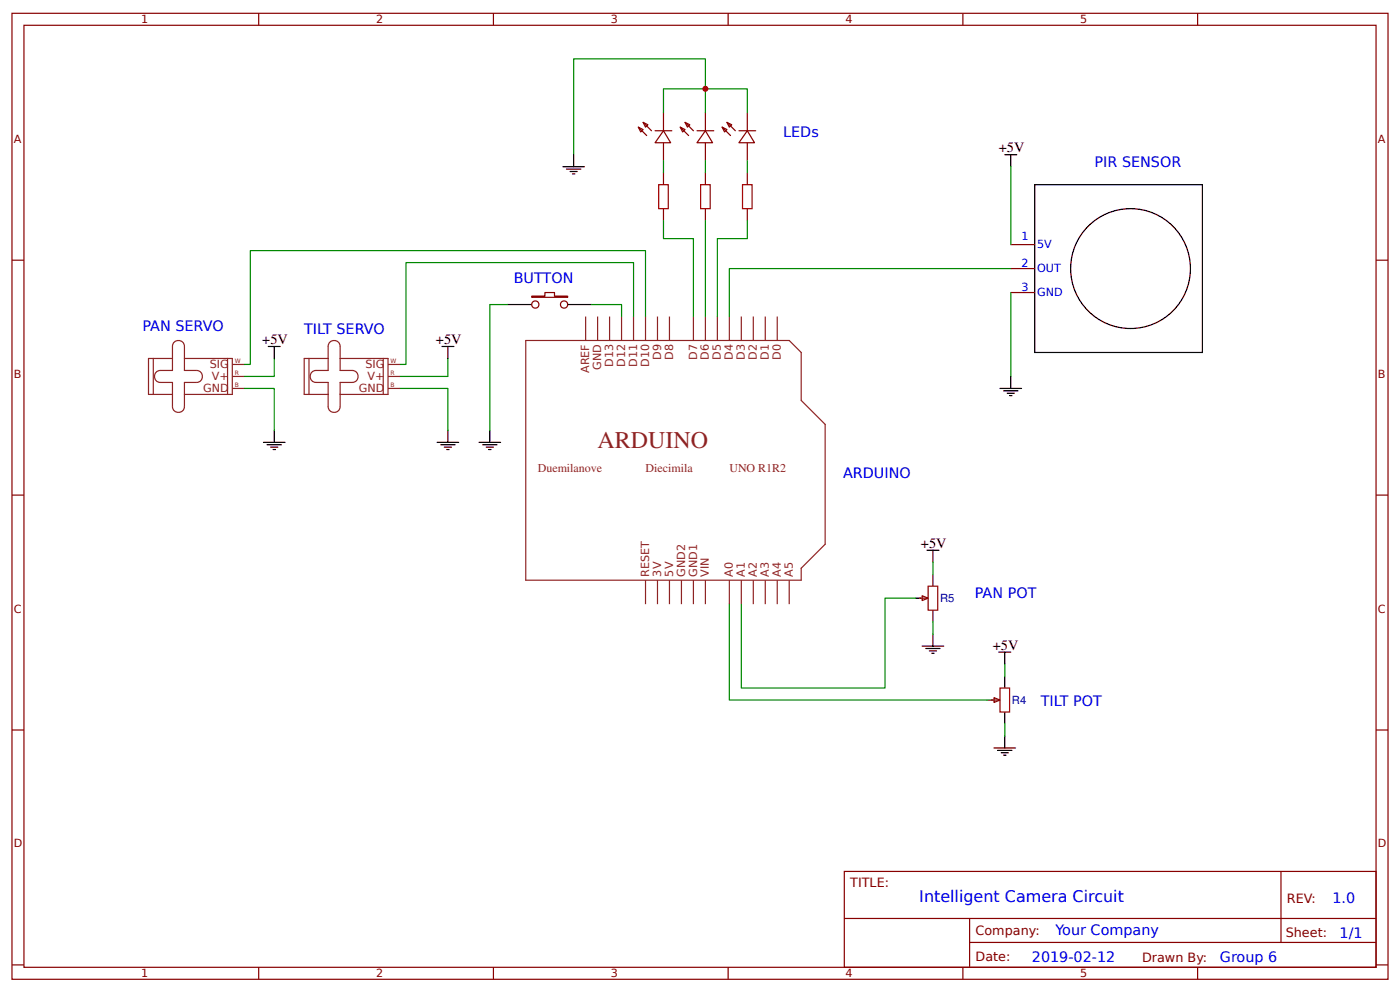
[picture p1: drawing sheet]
<svg xmlns="http://www.w3.org/2000/svg" width="309mm" height="219mm" viewBox="0 0 309 219" stroke-linecap="round" stroke-linejoin="round" font-family="sans-serif">
<g fill="none" stroke="#800" stroke-width=".26">
<path d="M2.6 2.9h304.1v213.3h-304.1zM5.3 5.6h298.7v207.9h-298.7zM57.1 2.9v2.7M109 2.9v2.7M160.9 2.9v2.7M212.7 2.9v2.7M264.6 2.9v2.7M141 28.1l1.1 .5-.5 .5zM141 28.1l1.9 1.8M142.1 27l1 .5-.5 .6zM142.1 27l1.8 1.9M144.7 28.9h3.7"/>
<path d="M146.6 28.9l1.6 2.6h-3.5zM146.6 24.9v4M146.6 31.5v4M146.6 38.1v2.7M150.3 28.1l1 .5-.5 .5zM150.3 28.1l1.8 1.8M151.3 27l1.1 .5-.5 .6zM151.3 27l1.9 1.9M154 28.9h3.7M155.8 28.9l1.6 2.6h-3.4zM155.8 24.9v4M155.8 31.5v4"/>
<path d="M155.8 38.1v2.7M159.5 28.1l1.1 .5-.5 .5zM159.5 28.1l1.9 1.8M160.6 27l1.1 .5-.6 .6zM160.6 27l1.9 1.9M163.2 28.9h3.8M165.1 28.9l1.6 2.6h-3.5zM165.1 24.9v4M165.1 31.5v4M165.1 38.1v2.7M2.6 57.4h2.7M146.6 46.1v2.6"/>
<path d="M155.8 46.1v2.6M165.1 46.1v2.6M223.3 54h5.3M223.3 59.3h5.3M304 57.4h2.7M117.5 65.4h2.9v-.8h2.1v.8h2.9v.2h-7.9zM223.3 64.6h5.3M2.6 109.3h2.7M304 109.3h2.7M203.2 132.1h1.6M203.7 131.5l1.4 .6-1.4 .5zM219.1 154.5h1.6"/>
<path d="M219.6 154l1.3 .5-1.3 .6zM2.6 161.2h2.7M304 161.2h2.7M186.5 192.4h117.5v21.1h-117.5zM283 192.4v15.7M2.6 213h2.7M57.1 213.5v2.7M109 213.5v2.7M160.9 213.5v2.7M186.6 202.8h117.3M212.7 213.5v2.7M214.2 208.1h89.7"/>
<path d="M214.2 202.8v10.5M264.6 213.5v2.7M304 213h2.7"/>
<circle cx="118.3" cy="67.2" r=".8"/>
<circle cx="124.6" cy="67.2" r=".8"/>
</g>
<g fill="none" stroke="#8d2323" stroke-width=".26">
<path d="M33.9 79.1v8M38.1 79.1h-5.3v8h5.3M38.5 75.5a1.34 1.34 0 0 1 1.5-.2 1.34 1.34 0 0 1 .7 1.2v5.3h2.7a1.32 1.32 0 0 1 1.3 1.3 1.32 1.32 0 0 1-1.3 1.3h-2.7v5.3a1.32 1.32 0 0 1-1.3 1.3 1.32 1.32 0 0 1-1.3-1.3v-5.3h-2.6a1.32 1.32 0 0 1-1.4-1.3 1.32 1.32 0 0 1 1.4-1.3h2.6v-5.3l.1-.6zM40.7 79.1h10.6v8h-10.6M50.3 79.1v8M68.3 79.1v8M72.5 79.1h-5.3v8h5.3M72.9 75.5a1.34 1.34 0 0 1 1.4-.2 1.34 1.34 0 0 1 .8 1.2v5.3h2.7a1.32 1.32 0 0 1 1.3 1.3 1.32 1.32 0 0 1-1.3 1.3h-2.7v5.3a1.32 1.32 0 0 1-1.3 1.3 1.32 1.32 0 0 1-1.3-1.3v-5.3h-2.7a1.32 1.32 0 0 1-1.3-1.3 1.32 1.32 0 0 1 1.3-1.3h2.7v-5.3l.1-.6zM75.1 79.1h10.6v8h-10.6M84.7 79.1v8M116.2 75.2h58.2l2.6 2.6v10.6l5.3 5.3v26.4l-5.3 5.3v2.7h-60.8zM129.4 69.9v5.3"/>
<path d="M132 69.9v5.3M134.7 69.9v5.3M137.3 69.9v5.3M140 69.9v5.3M142.6 69.9v5.3M145.3 69.9v5.3M147.9 69.9v5.3M153.2 69.9v5.3M155.8 69.9v5.3M158.5 69.9v5.3M161.1 69.9v5.3M163.8 69.9v5.3"/>
<path d="M166.4 69.9v5.3M169.1 69.9v5.3M171.7 69.9v5.3M51.3 80.5h2.7M51.3 83.1h2.7M51.3 85.8h2.7M85.7 80.5h2.7M85.7 83.1h2.7M85.7 85.8h2.7M142.6 128.1v5.3M145.3 128.1v5.3M147.9 128.1v5.3"/>
<path d="M150.5 128.1v5.3M153.2 128.1v5.3M155.8 128.1v5.3M161.1 128.1v5.3M163.8 128.1v5.3M166.4 128.1v5.3M169.1 128.1v5.3M171.7 128.1v5.3M174.4 128.1v5.3"/>
</g>
<g fill="none" stroke="#000" stroke-width=".26">
<path d="M124.4 36.8h4.7M125.1 37.3h3.2M125.9 37.9h1.6M126.5 38.4h.5M126.7 34.2v2.6M222 34.2h2.6M223.3 34.2v2.6M228.6 40.8h37v37h-37zM59.3 76.5h2.6M60.6 76.5v2.6M97.6 76.5h2.7M99 76.5v2.6"/>
<path d="M112.2 67.2h5.3M125.4 67.2h5.3M58.2 97.7h4.8M59 98.2h3.2M59.8 98.7h1.6M60.3 99.2h.6M60.6 95v2.7M96.6 97.7h4.7M97.4 98.2h3.1M98.2 98.7h1.5M98.7 99.2h.5M99 95v2.7"/>
<path d="M105.8 97.7h4.8M106.6 98.2h3.2M107.4 98.7h1.6M107.9 99.2h.6M108.2 95v2.7M220.9 85.8h4.8M221.7 86.3h3.2M222.5 86.8h1.6M223 87.3h.6M223.3 83.1v2.7M202.1 132.1h1.4M204.8 121.5h2.6"/>
<path d="M206.1 121.5v2.6M206.1 126.8v2.6M206.1 134.7v2.6M206.1 140v2.6M203.7 142.6h4.8M204.5 143.2h3.2M205.3 143.7h1.6M205.8 144.2h.6M218 154.5h1.3M220.7 144h2.6M222 144v2.6M222 149.3v2.6"/>
<path d="M222 157.2v2.6M219.6 165.1h4.8M220.4 165.7h3.2M221.2 166.2h1.6M221.7 166.7h.5M222 162.5v2.6"/>
<circle cx="249.8" cy="59.3" r="13.2"/>
</g>
<path d="M145.5 40.8h2.1v5.3h-2.1zM154.8 40.8h2.1v5.3h-2.1zM164 40.8h2.2v5.3h-2.2zM205.1 129.4h2.1v5.3h-2.1zM220.9 151.9h2.1v5.3h-2.1z" fill="none" stroke="#a00000" stroke-width=".26"/>
<g fill="none" stroke="#080" stroke-width=".26">
<path d="M146.6 24.9v-5.3h9.2v5.3M146.6 35.5v2.6M155.8 35.5v2.6M165.1 24.9v-5.3h-9.3v-6.6h-29.1v21.2M165.1 35.5v2.6M223.3 36.8v17.2M146.6 48.7v4h6.6v17.2M155.8 48.7v21.2M165.1 48.7v4h-6.6v17.2M223.3 59.3h-62.2v10.6M60.6 79.1v4h-6.6M99 79.1v4h-10.6"/>
<path d="M112.2 67.2h-4v27.8M130.7 67.2h6.6v2.7M140 69.9v-11.9h-50.3v22.5h-1.3M142.6 69.9v-14.6h-87.3v25.2h-1.3M223.3 64.6v18.5M54 85.8h6.6v9.2M88.4 85.8h10.6v9.2M161.1 133.4v21.1h56.9M202.1 132.1h-6.6v19.8h-31.7v-18.5M206.1 124.1v2.7M206.1 137.3v2.7M222 146.6v2.7"/>
<path d="M222 159.8v2.7"/>
</g>
<circle cx="155.8" cy="19.6" r=".66" fill="#c00"/>
<text font-size="5.3" fill="#8d2323" x="132" y="99">ARDUINO</text>
<text font-size="3.5" fill="#00f" x="203.1" y="199.2">Intelligent Camera Circuit</text>
<g font-size="3.2" fill="#00f">
<text x="173" y="30.2">LEDs</text>
<text x="241.8" y="36.8">PIR SENSOR</text>
<text x="113.5" y="62.5">BUTTON</text>
<text x="31.5" y="73.1">PAN SERVO</text>
<text x="67.2" y="73.8">TILT SERVO</text>
<text x="186.3" y="105.6">ARDUINO</text>
<text x="215.4" y="132.1">PAN POT</text>
<text x="229.9" y="155.9">TILT POT</text>
<text x="294.4" y="199.3">1.0</text>
<text x="233.2" y="206.5">Your Company</text>
<text x="296" y="207.1">1/1</text>
<text x="228" y="212.4">2019-02-12</text>
<text x="269.5" y="212.3">Group 6</text>
</g>
<g font-size="3.2">
<text x="220.7" y="33.6">+5V</text>
<text x="57.9" y="76">+5V</text>
<text x="96.3" y="76">+5V</text>
<text x="203.5" y="120.9">+5V</text>
<text x="219.3" y="143.4">+5V</text>
</g>
<g font-size="2.8" fill="#800">
<text x="187.9" y="195.8">TITLE:</text>
<text x="284.3" y="199.3">REV:</text>
<text x="215.5" y="206.5">Company:</text>
<text x="284.1" y="206.9">Sheet:</text>
<text x="215.5" y="212.2">Date:</text>
<text x="252.3" y="212.3">Drawn By:</text>
</g>
<g font-size="2.6" fill="#8d2323">
<text x="118.8" y="104.3">Duemilanove</text>
<text x="142.6" y="104.3">Diecimila</text>
<text x="161.1" y="104.3">UNO R1R2</text>
</g>
<g font-size="2.5" fill="#800">
<text x="31.2" y="5.2">1</text>
<text x="83.1" y="5.2">2</text>
<text x="134.9" y="5.2">3</text>
<text x="186.8" y="5.2">4</text>
<text x="238.7" y="5.2">5</text>
<text x="3" y="31.5">A</text>
<text x="304.4" y="31.5">A</text>
<text x="3" y="83.4">B</text>
<text x="304.4" y="83.4">B</text>
<text x="3" y="135.2">C</text>
<text x="304.4" y="135.2">C</text>
<text x="3" y="187.1">D</text>
<text x="304.4" y="187.1">D</text>
<text x="31.2" y="215.8">1</text>
<text x="83.1" y="215.8">2</text>
<text x="134.9" y="215.8">3</text>
<text x="186.8" y="215.8">4</text>
<text x="238.7" y="215.8">5</text>
</g>
<g font-size="2.5" fill="#00f">
<text x="225.7" y="52.9">1</text>
<text x="225.7" y="59">2</text>
<text x="229.1" y="54.8">5V</text>
<text x="225.7" y="64.3">3</text>
<text x="229.1" y="60.1">OUT</text>
<text x="229.1" y="65.4">GND</text>
</g>
<g font-size="2.5" fill="#8d2323">
<text x="46.3" y="81.3">SIG</text>
<text x="46.8" y="83.9">V+</text>
<text x="80.7" y="81.3">SIG</text>
<text x="81.2" y="83.9">V+</text>
<text x="130.2" y="82.4" transform="rotate(-90 130.2 82.4)">AREF</text>
<text x="132.8" y="81.6" transform="rotate(-90 132.8 81.6)">GND</text>
<text x="135.5" y="81" transform="rotate(-90 135.5 81)">D13</text>
<text x="138.1" y="81" transform="rotate(-90 138.1 81)">D12</text>
<text x="140.8" y="81" transform="rotate(-90 140.8 81)">D11</text>
<text x="143.4" y="81" transform="rotate(-90 143.4 81)">D10</text>
<text x="146" y="79.4" transform="rotate(-90 146 79.4)">D9</text>
<text x="148.7" y="79.4" transform="rotate(-90 148.7 79.4)">D8</text>
<text x="154" y="79.4" transform="rotate(-90 154 79.4)">D7</text>
<text x="156.6" y="79.4" transform="rotate(-90 156.6 79.4)">D6</text>
<text x="159.3" y="79.4" transform="rotate(-90 159.3 79.4)">D5</text>
<text x="161.9" y="79.4" transform="rotate(-90 161.9 79.4)">D4</text>
<text x="164.6" y="79.4" transform="rotate(-90 164.6 79.4)">D3</text>
<text x="167.2" y="79.4" transform="rotate(-90 167.2 79.4)">D2</text>
<text x="169.9" y="79.4" transform="rotate(-90 169.9 79.4)">D1</text>
<text x="172.5" y="79.4" transform="rotate(-90 172.5 79.4)">D0</text>
<text x="44.9" y="86.5">GND</text>
<text x="79.3" y="86.5">GND</text>
<text x="143.4" y="127.3" transform="rotate(-90 143.4 127.3)">RESET</text>
<text x="146" y="127.3" transform="rotate(-90 146 127.3)">3V</text>
<text x="148.7" y="127.3" transform="rotate(-90 148.7 127.3)">5V</text>
<text x="151.3" y="127.3" transform="rotate(-90 151.3 127.3)">GND2</text>
<text x="154" y="127.3" transform="rotate(-90 154 127.3)">GND1</text>
<text x="156.6" y="127.3" transform="rotate(-90 156.6 127.3)">VIN</text>
<text x="161.9" y="127.3" transform="rotate(-90 161.9 127.3)">A0</text>
<text x="164.6" y="127.3" transform="rotate(-90 164.6 127.3)">A1</text>
<text x="167.2" y="127.3" transform="rotate(-90 167.2 127.3)">A2</text>
<text x="169.9" y="127.3" transform="rotate(-90 169.9 127.3)">A3</text>
<text x="172.5" y="127.3" transform="rotate(-90 172.5 127.3)">A4</text>
<text x="175.2" y="127.3" transform="rotate(-90 175.2 127.3)">A5</text>
</g>
<g font-size="2.5" fill="#000080">
<text x="207.7" y="132.9">R5</text>
<text x="223.6" y="155.4">R4</text>
</g>
<g font-size="1.3" fill="#8d2323">
<text x="51.9" y="80.2">W</text>
<text x="51.9" y="82.8">R</text>
<text x="86.3" y="80.2">W</text>
<text x="86.3" y="82.8">R</text>
<text x="51.9" y="85.5">B</text>
<text x="86.3" y="85.5">B</text>
</g>
</svg>
